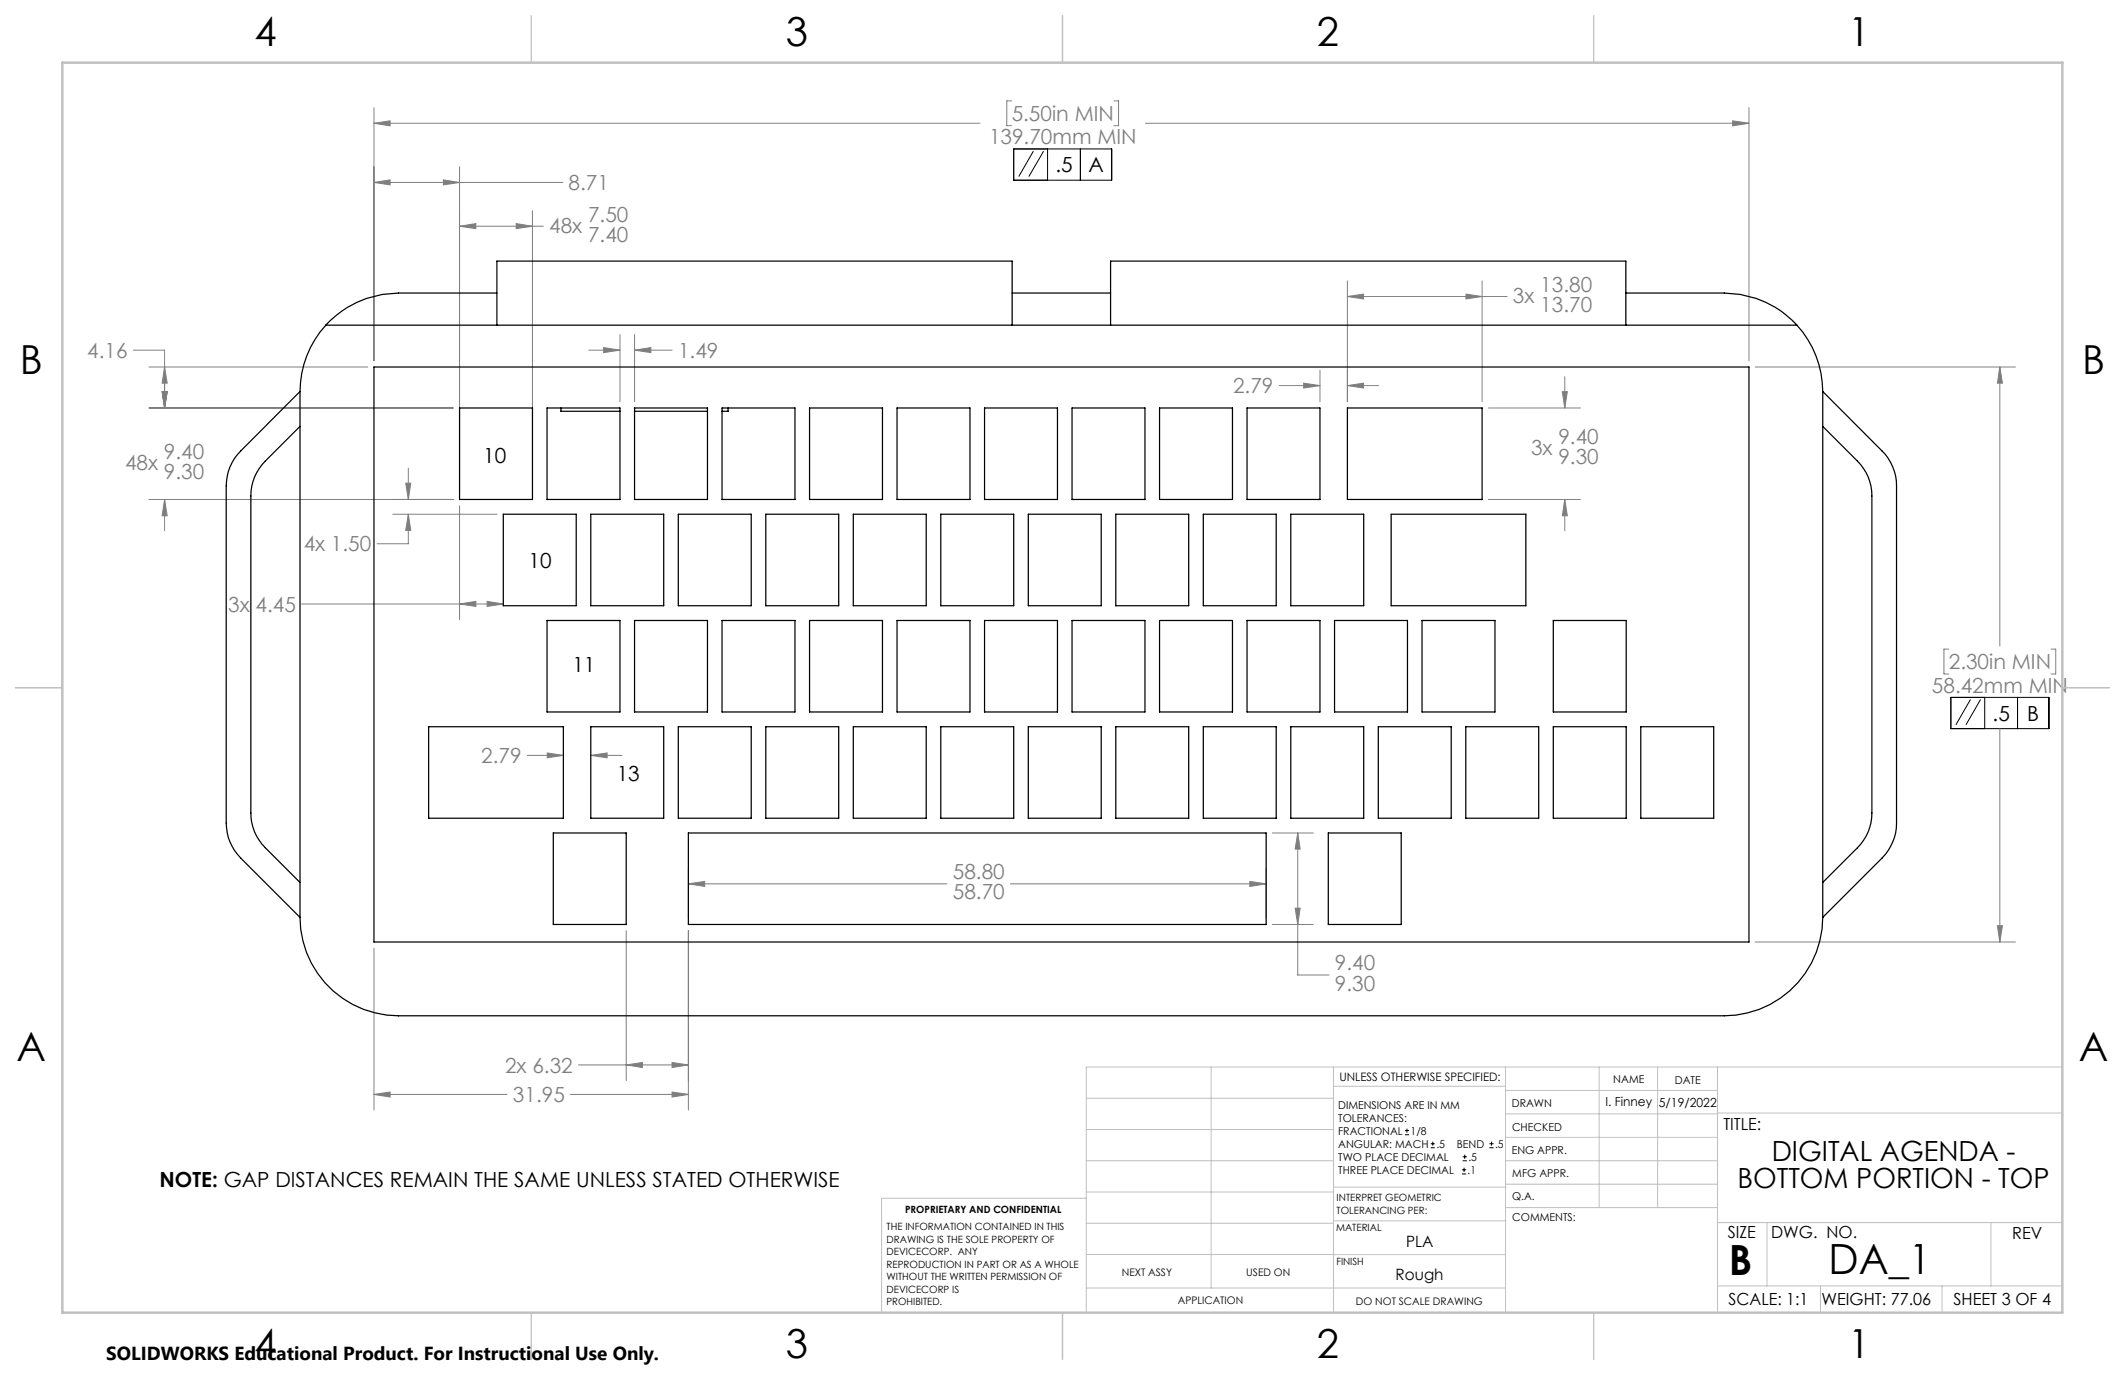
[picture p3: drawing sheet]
<svg xmlns="http://www.w3.org/2000/svg" width="432mm" height="279mm" viewBox="0 0 432 279" stroke-linecap="round" stroke-linejoin="round" font-family="sans-serif">
<g fill="none" stroke="#000" stroke-width=".2">
<path d="M206 30.3h19.9v6.3h-19.9zM210 30.7l-3 5.2M212.1 30.7l-3 5.2M212.9 30.3v6.3M219.5 30.3v6.3M396.4 141.7h19.9v6.4h-19.9zM400.4 142.1l-3 5.2M402.4 142.1l-2.9 5.2M403.3 141.7v6.4M410 141.7v6.4M285.5 230.6h.8M285.5 229.7h.8"/>
<path d="M285.9 229.3v.9M290.7 233.2h.8M290.7 232.4h.8M291.1 232v.8M297.1 238.5h.8M297.1 237.7h.8M297.2 235.9h.9M297.2 235.1h.9M297.5 237.3v.8M297.6 234.6v.9M302.6 233.2h.9M302.6 232.4h.9"/>
<path d="M303.1 232v.8"/>
</g>
<g fill="none" stroke="#808080" stroke-width=".2">
<path d="M76 37.1l3.3-.6v1.1zM76 25l3.3-.4v1zM76 21.9v51.4M76 37.1h38.4M76 25h123.1M90.1 36.5l3.3 .6-3.3 .5zM93.4 33.9v66.3M205.6 20.5h-1v5h1M226.3 20.5h1v5h-1M232.8 25h122.6M352.1 24.6l3.3 .4-3.3 .6zM355.4 21.9v51.4"/>
<path d="M93.4 46l3.3-.6v1.1zM93.4 46h17M104.9 45.4l3.3 .6-3.3 .5zM108.2 42.8v57.4M273.8 57.1v24.5M297.9 59.8l3.3 .5-3.3 .4zM301.2 57.1v24.5M27.1 71.2h6.3v11.7M30.3 74.6h44.4M32.9 79.6h1.1l-.6 3.3zM33.4 74.6l.6 3.3h-1.1zM119.6 71.2h6.4"/>
<path d="M122.7 70.6l3.3 .6-3.3 .4zM126 68v13.6M128.9 71.2l3.4-.6v1zM128.9 71.2h7.7M128.9 68v13.6M259.9 78.4h8.3M264.9 77.9l3.3 .5-3.3 .4zM268.2 75.2v6.4M273.8 78.4l3.3-.5v.9zM273.8 60.3l3.3-.5v.9zM273.8 78.4h6.3M273.8 60.3h32.4"/>
<path d="M317.5 79.6h1l-.5 3.3zM318 76.6v6.3M356.7 74.6h52.8M406.4 74.6l.5 3.3h-1zM406.4 74.6v56.7M30.3 82.9h61.8M82.4 98.2h1.1l-.5 3.3zM83 95.1v6.4M302.4 82.9h18.7M30.3 101.5h61.8M33.4 101.5l.6 3.3h-1.1zM33.4 101.5v6.3"/>
<path d="M79.8 104.5h21.2M83 104.5l.5 3.3h-1.1zM83 104.5v6h-6.4M93.4 102.8v23.1M302.4 101.5h18.7M318 101.5l.5 3.3h-1zM318 101.5v6.3M61.3 122.7h41M93.4 122.7l3.3-.5v1zM99 122.2l3.3 .5-3.3 .5zM396 131.9h-1v5h1M416.8 131.9h.9v5h-.9"/>
<path d="M107.1 153.5h7.4M111.2 153l3.3 .5-3.3 .5zM120.1 153.5l3.3-.5v1zM120.1 153.5h6.3M406.4 148.1v43.3M139.9 179.6l3.3-.5v1zM139.9 176.4v10.2M139.9 179.6h52.5M205.3 179.6h52M254 179.1l3.3 .5-3.3 .5zM257.3 176.4v10.2M258.6 169.3h8.3"/>
<path d="M263.7 169.3l.5 3.2h-1zM263.7 169.3v28.8h6.4M76 192.7v32.9M127.2 189.1v30.5M139.9 189.1v36.5M258.6 187.9h8.3M263.2 184.5h1l-.5 3.4zM356.7 191.4h52.8M405.9 188.1h1l-.5 3.3zM117.5 216.4h22.4M127.2 216.4l3.3-.5v1zM136.6 215.9l3.3 .5-3.3 .5z"/>
<path d="M76 222.4l3.3-.5v1zM76 222.4h27M115.9 222.4h24M136.6 221.9l3.3 .5-3.3 .5z"/>
</g>
<g fill="none" stroke="#c0c0c0" stroke-width=".2">
<path d="M246.1 216.8v44.9M271 216.8v49.9M305.9 216.8v49.9M324.9 216.8v28.6M336.8 216.8v28.6M349 216.8v49.9M419.1 216.8h-198.4v49.9M220.7 235.9h50.3M220.7 229.5h50.3M220.7 223.2h50.3M271 220.7h34.9M305.9 231.1h43.1"/>
<path d="M305.9 226.3h43.1M305.9 221.6h43.1M305.9 235.9h43.1M349 226.2h70.1M220.7 248.6h50.3M220.7 242.2h50.3M220.7 254.9h50.3M220.7 243.5h-41.6v23.2M271 255h34.9M271 248.1h35M271 241.2h35M305.9 240.6h43.1"/>
<path d="M306 245.4h43M349 248.4h70.1M359.1 248.4v12.9M404.6 248.4v12.9M220.7 261.7h85.2M349 261.3h70.1M369.9 261.3v5.4M394.6 261.3v5.4"/>
</g>
<path d="M108 3.2v9.5M215.9 3.2v9.5M323.8 3.2v9.5M3.1 139.7h9.6M419.1 139.7h9.5M108 266.7v9.6M215.9 266.7v9.6M323.8 266.7v9.6" fill="none" stroke="#c0c0c0" stroke-width=".25"/>
<path d="M12.7 12.7h406.4v254h-406.4z" fill="none" stroke="#c0c0c0" stroke-width=".5"/>
<path d="M76 37.1l3.3-.6v1.1zM90.1 36.5l3.3 .6-3.3 .5zM76 25l3.3-.4v1zM352.1 24.6l3.3 .4-3.3 .6zM406.4 74.6l.5 3.3h-1zM405.9 188.1h1l-.5 3.3zM32.9 79.6h1.1l-.6 3.3zM33.4 74.6l.6 3.3h-1.1zM32.9 79.6h1.1l-.6 3.3zM33.4 101.5l.6 3.3h-1.1zM93.4 46l3.3-.6v1.1zM104.9 45.4l3.3 .6-3.3 .5zM82.4 98.2h1.1l-.5 3.3zM83 104.5l.5 3.3h-1.1zM122.7 70.6l3.3 .6-3.3 .4zM128.9 71.2l3.4-.6v1zM264.9 77.9l3.3 .5-3.3 .4zM273.8 78.4l3.3-.5v.9zM99 122.2l3.3 .5-3.3 .5zM93.4 122.7l3.3-.5v1zM297.9 59.8l3.3 .5-3.3 .4zM273.8 60.3l3.3-.5v.9zM318 101.5l.5 3.3h-1zM317.5 79.6h1l-.5 3.3zM263.2 184.5h1l-.5 3.4zM263.7 169.3l.5 3.2h-1zM139.9 179.6l3.3-.5v1zM254 179.1l3.3 .5-3.3 .5zM111.2 153l3.3 .5-3.3 .5zM120.1 153.5l3.3-.5v1zM76 222.4l3.3-.5v1zM136.6 221.9l3.3 .5-3.3 .5zM127.2 216.4l3.3-.5v1zM136.6 215.9l3.3 .5-3.3 .5z" fill="#808080"/>
<g fill="none" stroke="#000" stroke-width=".25">
<path d="M101 59.5h-20a19.9 19.9 0 0 0-14.8 6.6M205.7 59.5h20M330.4 59.5h20a19.9 19.9 0 0 1 14.7 6.6M61 79.6l-12.1 12.1a10 10 0 0 0-2.9 7v68.6a10.2 10.2 0 0 0 2.9 7l12.1 12.1M61 79.6v106.8M66.2 66.1a20.1 20.1 0 0 0-5.2 13.5M66.2 66.1h298.9M76 74.6h279.4v116.8h-279.4zM101 66.1v-13h104.7v13M225.7 66.1v-13h104.7v13M365.1 66.1a20.1 20.1 0 0 1 5.3 13.5M370.4 79.6l12 12.1a10 10 0 0 1 3 7v68.6a10.2 10.2 0 0 1-3 7l-12 12.1"/>
<path d="M370.4 79.6v106.8M61 86.6l-7.1 7.1a9.8 9.8 0 0 0-2.9 7.1v64.4a9.8 9.8 0 0 0 2.9 7.1l7.1 7M93.4 82.9h14.8v18.6h-14.8zM111.2 82.9h14.8v18.6h-14.8zM114 82.9v.7h12M128.9 82.9h14.9v18.6h-14.9zM128.9 83.6h14.9M146.7 82.9h14.8v18.6h-14.8zM148 82.9v.7h-1.3M164.5 82.9h14.8v18.6h-14.8zM182.3 82.9h14.8v18.6h-14.8zM200.1 82.9h14.8v18.6h-14.8z"/>
<path d="M217.8 82.9h14.9v18.6h-14.9zM235.6 82.9h14.8v18.6h-14.8zM253.4 82.9h14.8v18.6h-14.8zM273.8 82.9h27.4v18.6h-27.4zM370.4 86.6l7 7.1a9.8 9.8 0 0 1 3 7.1v64.4a9.8 9.8 0 0 1-3 7.1l-7 7M102.3 104.5h14.8v18.6h-14.8zM120.1 104.5h14.8v18.6h-14.8zM137.8 104.5h14.8v18.6h-14.8zM155.6 104.5h14.8v18.6h-14.8zM173.4 104.5h14.8v18.6h-14.8zM191.2 104.5h14.8v18.6h-14.8zM209 104.5h14.8v18.6h-14.8z"/>
<path d="M226.7 104.5h14.8v18.6h-14.8zM244.5 104.5h14.8v18.6h-14.8zM262.3 104.5h14.8v18.6h-14.8zM282.7 104.5h27.4v18.6h-27.4zM111.2 126.1h14.8v18.6h-14.8zM128.9 126.1h14.9v18.6h-14.9zM146.7 126.1h14.8v18.6h-14.8zM164.5 126.1h14.8v18.6h-14.8zM182.3 126.1h14.8v18.6h-14.8zM200.1 126.1h14.8v18.6h-14.8zM217.8 126.1h14.9v18.6h-14.9zM235.6 126.1h14.8v18.6h-14.8z"/>
<path d="M253.4 126.1h14.8v18.6h-14.8zM271.2 126.1h14.8v18.6h-14.8zM289 126.1h14.8v18.6h-14.8zM315.6 126.1h14.8v18.6h-14.8zM87.1 147.7h27.4v18.6h-27.4zM120.1 147.7h14.8v18.6h-14.8zM137.8 147.7h14.8v18.6h-14.8zM155.6 147.7h14.8v18.6h-14.8zM173.4 147.7h14.8v18.6h-14.8zM191.2 147.7h14.8v18.6h-14.8zM209 147.7h14.8v18.6h-14.8zM226.7 147.7h14.8v18.6h-14.8z"/>
<path d="M244.5 147.7h14.8v18.6h-14.8zM262.3 147.7h14.8v18.6h-14.8zM280.1 147.7h14.8v18.6h-14.8zM297.9 147.7h14.8v18.6h-14.8zM315.6 147.7h14.8v18.6h-14.8zM333.4 147.7h14.8v18.6h-14.8zM112.4 169.3h14.8v18.6h-14.8zM139.9 169.3h117.4v18.6h-117.4zM269.9 169.3h14.8v18.6h-14.8zM61 186.4a20 20 0 0 0 20 20h269.4a20 20 0 0 0 20-20"/>
</g>
<g font-size="8.5">
<text x="351.3" y="259">B</text>
<text x="371.6" y="258.9">DA_1</text>
</g>
<g font-size="8.1">
<text x="51.7" y="9.3">4</text>
<text x="159.7" y="9.3">3</text>
<text x="267.6" y="9.3">2</text>
<text x="375.6" y="9.3">1</text>
<text x="4" y="76">B</text>
<text x="423.1" y="76">B</text>
<text x="3.3" y="215.7">A</text>
<text x="422.4" y="215.7">A</text>
<text x="51.7" y="276">4</text>
<text x="159.7" y="276">3</text>
<text x="267.6" y="276">2</text>
<text x="375.6" y="276">1</text>
</g>
<g font-size="5.6">
<text x="360" y="235.8">DIGITAL AGENDA -</text>
<text x="353" y="241.5">BOTTOM PORTION - TOP</text>
</g>
<g font-size="4.2" fill="#808080">
<text x="201" y="29.3">139.70mm MIN</text>
<text x="205.6" y="24.6">5.50in MIN</text>
<text x="115.6" y="38.6">8.71</text>
<text x="111.6" y="47.3">48x</text>
<text x="119.5" y="45">7.50</text>
<text x="119.5" y="49.1">7.40</text>
<text x="313" y="59.3">13.80</text>
<text x="307.4" y="61.6">3x</text>
<text x="313" y="63.4">13.70</text>
<text x="17.7" y="72.7">4.16</text>
<text x="137.8" y="72.7">1.49</text>
<text x="250.6" y="79.9">2.79</text>
<text x="25.4" y="95.5">48x</text>
<text x="33.3" y="93.2">9.40</text>
<text x="311.1" y="92.5">3x</text>
<text x="316.7" y="90.2">9.40</text>
<text x="316.7" y="94.3">9.30</text>
<text x="33.3" y="97.3">9.30</text>
<text x="61.7" y="112.1">4x 1.50</text>
<text x="46.4" y="124.3">3x 4.45</text>
<text x="396" y="136">2.30in MIN</text>
<text x="392.6" y="140.8">58.42mm MIN</text>
<text x="97.8" y="155.1">2.79</text>
<text x="193.6" y="178.7">58.80</text>
<text x="193.6" y="182.8">58.70</text>
<text x="271.3" y="197.2">9.40</text>
<text x="271.3" y="201.3">9.30</text>
<text x="102.6" y="218">2x 6.32</text>
<text x="104.2" y="224">31.95</text>
</g>
<g font-size="4.2">
<text x="214.5" y="35">.5</text>
<text x="221.2" y="35">A</text>
<text x="98.2" y="94.1">10</text>
<text x="107.4" y="115.4">10</text>
<text x="116.3" y="136.5">11</text>
<text x="404.9" y="146.5">.5</text>
<text x="411.9" y="146.5">B</text>
<text x="125.3" y="158.7">13</text>
<text x="32.4" y="241.2">NOTE: GAP DISTANCES REMAIN THE SAME UNLESS STATED OTHERWISE</text>
</g>
<text font-size="3.8" x="21.6" y="276.3">SOLIDWORKS Educational Product. For Instructional Use Only.</text>
<g font-size="3.4">
<text x="350.2" y="229.5">TITLE:</text>
<text x="351.1" y="251.6">SIZE</text>
<text x="359.9" y="251.6">DWG. NO.</text>
<text x="408.9" y="251.7">REV</text>
<text x="351.2" y="265.2">SCALE: 1:1</text>
<text x="370.1" y="265.3">WEIGHT: 77.06</text>
<text x="396.9" y="265.2">SHEET 3 OF 4</text>
</g>
<g font-size="3.2">
<text x="285.7" y="253.3">PLA</text>
<text x="283.6" y="260.1">Rough</text>
</g>
<g font-size="2.5">
<text x="326.2" y="224.8">I. Finney</text>
<text x="337.1" y="224.9">5/19/2022</text>
</g>
<text font-size="2.4" x="272.2" y="219.7">UNLESS OTHERWISE SPECIFIED:</text>
<g font-size="2.2">
<text x="327.8" y="220.1">NAME</text>
<text x="340.3" y="220.2">DATE</text>
<text x="271.9" y="225.3">DIMENSIONS ARE IN MM</text>
<text x="271.9" y="227.9">TOLERANCES:</text>
<text x="307.2" y="224.9">DRAWN</text>
<text x="271.9" y="230.6">FRACTIONAL</text>
<text x="271.9" y="233.2">ANGULAR: MACH</text>
<text x="286.6" y="230.6">1/8</text>
<text x="291.9" y="233.2">.5</text>
<text x="296" y="233.2">BEND</text>
<text x="303.8" y="233.2">.5</text>
<text x="307.3" y="229.8">CHECKED</text>
<text x="271.9" y="238.5">THREE PLACE DECIMAL</text>
<text x="271.9" y="235.9">TWO PLACE DECIMAL</text>
<text x="298.2" y="238.5">.1</text>
<text x="298.4" y="235.9">.5</text>
<text x="307.2" y="234.5">ENG APPR.</text>
<text x="307.3" y="239.2">MFG APPR.</text>
<text x="307.3" y="243.9">Q.A.</text>
<text x="307.3" y="248.1">COMMENTS:</text>
</g>
<g font-size="2.1">
<text x="227.9" y="259.2">NEXT ASSY</text>
<text x="253.3" y="259.2">USED ON</text>
<text x="239.3" y="265">APPLICATION</text>
<text x="275.5" y="265.1">DO NOT SCALE DRAWING</text>
</g>
<g font-size="2">
<text x="271.6" y="244.1">INTERPRET GEOMETRIC</text>
<text x="180.2" y="250">THE INFORMATION CONTAINED IN THIS</text>
<text x="183.9" y="246.4">PROPRIETARY AND CONFIDENTIAL</text>
<text x="271.5" y="250.2">MATERIAL</text>
<text x="271.6" y="246.6">TOLERANCING PER:</text>
<text x="180.2" y="252.5">DRAWING IS THE SOLE PROPERTY OF</text>
<text x="180.2" y="255.1">DEVICECORP. ANY</text>
<text x="180.2" y="257.6">REPRODUCTION IN PART OR AS A WHOLE</text>
<text x="271.5" y="257">FINISH</text>
<text x="180.2" y="260.1">WITHOUT THE WRITTEN PERMISSION OF</text>
<text x="180.2" y="262.6">DEVICECORP IS</text>
<text x="180.2" y="265.2">PROHIBITED.</text>
</g>
</svg>
